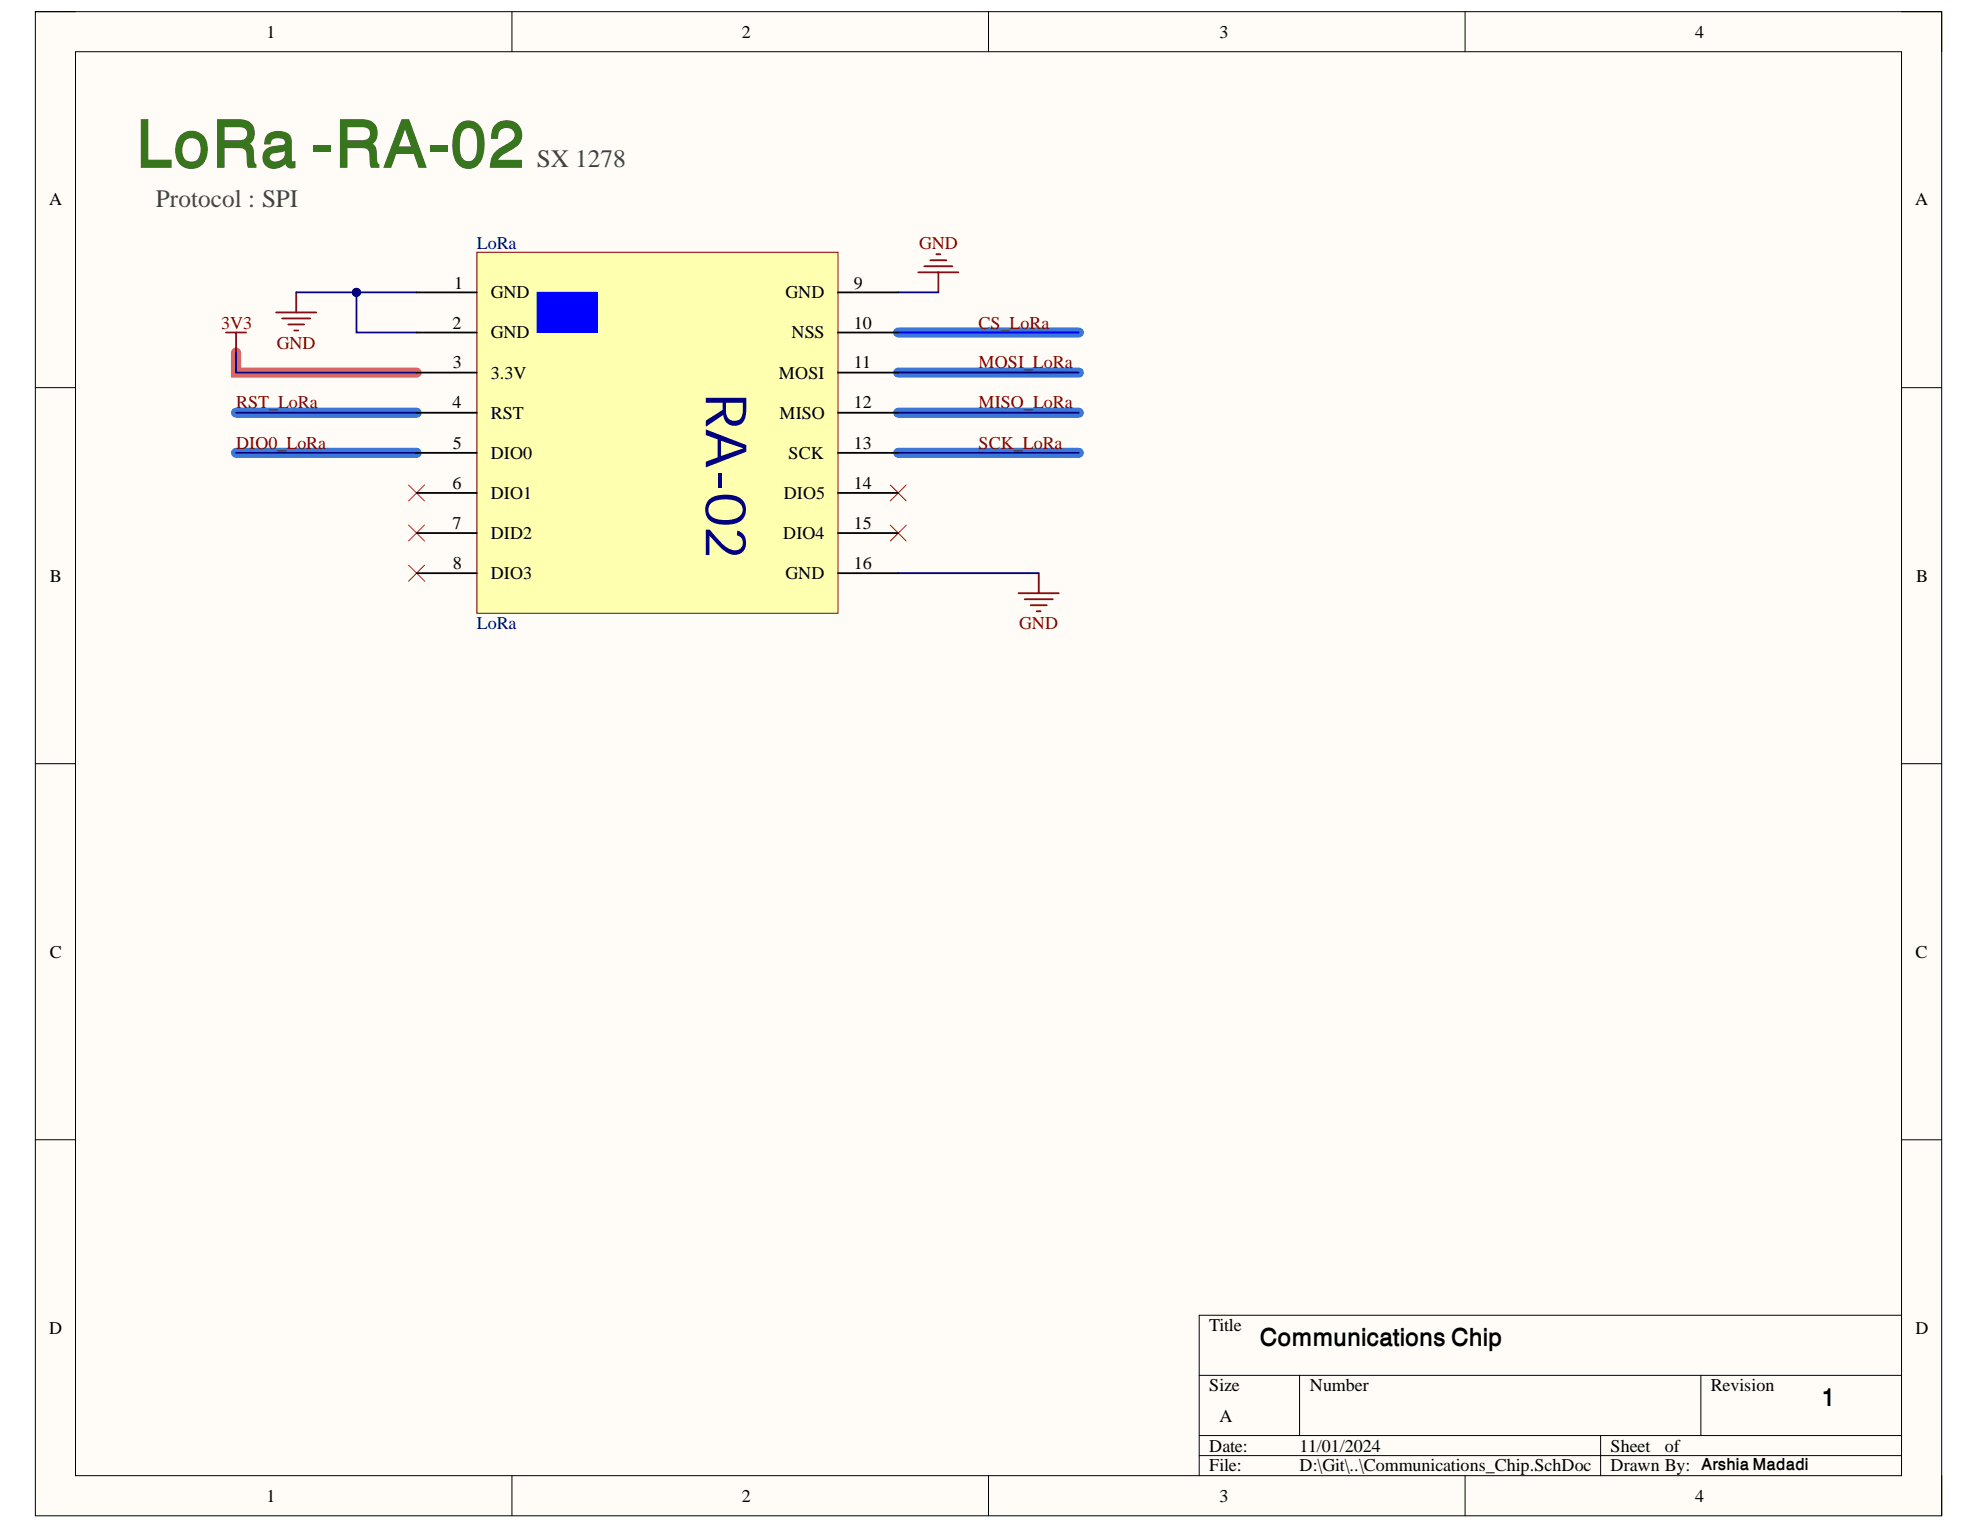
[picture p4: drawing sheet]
<svg xmlns="http://www.w3.org/2000/svg" width="279mm" height="216mm" viewBox="0 0 279 216" stroke-linecap="round" stroke-linejoin="round" font-family="sans-serif">
<path d="M5 1.6h269v212.3h-269z" fill-rule="evenodd" fill="#fffcf8"/>
<path d="M5 1.6h269v212.3h-269z" fill="none" stroke="#000" stroke-width=".14"/>
<path d="M10.7 7.3h257.6v200.9h-257.6z" fill-rule="evenodd" fill="#fffcf8"/>
<g fill="none" stroke="#000" stroke-width=".14">
<path d="M5 1.6h5.7M10.7 7.3h257.6v200.9h-257.6zM72.2 1.6v5.7M139.5 1.6v5.7M206.7 1.6v5.7M268.3 1.6h5.7v5.7M5 54.7h5.7M268.3 54.7h5.7M5 107.8h5.7M268.3 107.8h5.7M5 160.8h5.7M268.3 160.8h5.7"/>
<path d="M169.2 194.1h99.1M183.4 194.1v8.5M240 194.1v8.5M268.3 185.6h-99.1v22.6M72.2 208.2v5.7M139.5 208.2v5.7M169.2 202.6h99.1M169.2 205.4h99.1M206.7 208.2v5.7M225.9 202.6v5.6M274 208.2v5.7"/>
</g>
<path d="M33.3 49.8v2.8h25.5" fill="none" stroke="#e06666" stroke-width="1.4"/>
<path d="M33.3 58.2h25.5M126.7 46.9h25.5M126.7 52.6h25.5M126.7 58.2h25.5M33.3 63.9h25.5M126.7 63.9h25.5" fill="none" stroke="#3c78d8" stroke-width="1.4"/>
<g fill="none" stroke="#800000" stroke-width=".25">
<path d="M129.6 38.4h5.6M130.4 37.6h4M131.3 36.7h2.2M132.1 35.9h.6M132.4 38.4v2.9M31.9 46.9h2.8M33.3 46.9v2.9M39 44.1h5.6M39.8 44.9h4M40.7 45.8h2.2M41.5 46.6h.6M41.8 41.3v2.8"/>
<path d="M143.7 83.7h5.7M144.6 84.6h4M145.4 85.4h2.3M146.3 86.3h.6M146.6 80.9v2.8"/>
</g>
<path d="M57.7 68.4l2.2 2.3M57.7 74.1l2.2 2.3M57.7 79.7l2.2 2.3M59.9 68.4l-2.2 2.3M59.9 74.1l-2.2 2.3M59.9 79.7l-2.2 2.3M125.6 68.4l2.3 2.3M125.6 74.1l2.3 2.3M127.9 68.4l-2.3 2.3M127.9 74.1l-2.3 2.3" fill="none" stroke="#f00" stroke-width=".14"/>
<path d="M41.8 41.3h17" fill="none" stroke="#000080" stroke-width=".25"/>
<circle cx="50.3" cy="41.3" r=".57" fill="#000080"/>
<circle cx="50.3" cy="41.3" r=".57" fill="none" stroke="#000080" stroke-width=".14"/>
<path d="M50.3 41.3v5.6h8.5" fill="none" stroke="#000080" stroke-width=".25"/>
<circle cx="50.3" cy="41.3" r=".57" fill="#000080"/>
<circle cx="50.3" cy="41.3" r=".57" fill="none" stroke="#000080" stroke-width=".14"/>
<path d="M33.3 49.8v2.8h25.5M33.3 58.2h25.5M126.7 52.6h25.5M126.7 58.2h25.5M126.7 41.3h5.7M33.3 63.9h25.5M126.7 63.9h25.5M126.7 80.9h19.9" fill="none" stroke="#000080" stroke-width=".25"/>
<path d="M126.7 46.9h25.5" fill="none" stroke="#00f" stroke-width=".25"/>
<path d="M67.3 35.6h51v50.9h-51z" fill-rule="evenodd" fill="#ffffb0"/>
<path d="M67.3 35.6h51v50.9h-51z" fill="none" stroke="#800000" stroke-width=".14"/>
<g fill="none" stroke="#000" stroke-width=".25">
<path d="M58.8 41.3h8.5M58.8 46.9h8.5M58.8 52.6h8.5M58.8 58.2h8.5M118.3 46.9h8.4M118.3 52.6h8.4M118.3 58.2h8.4M58.8 63.9h8.5M58.8 69.6h8.5M58.8 75.2h8.5M118.3 63.9h8.4M118.3 69.6h8.4"/>
<path d="M118.3 75.2h8.4M58.8 80.9h8.5M118.3 80.9h8.4"/>
</g>
<path d="M75.8 41.3h8.5v5.6h-8.5z" fill-rule="evenodd" fill="#00f"/>
<path d="M75.8 41.3h8.5v5.6h-8.5z" fill="none" stroke="#00f" stroke-width=".14"/>
<path d="M118.3 41.3h8.4" fill="none" stroke="#000" stroke-width=".25"/>
<text font-size="9.5" fill="#38761d" x="19.1" y="23.7">LoRa -RA-02</text>
<text font-size="8.1" fill="#000080" x="99.6" y="55.4" transform="rotate(90 99.6 55.4)">RA-02</text>
<g font-size="3.5" fill="#434343">
<text x="75.8" y="23.5">SX 1278</text>
<text x="22" y="29.2">Protocol : SPI</text>
</g>
<g font-size="3.5">
<text x="177.7" y="190">Communications Chip</text>
<text x="257" y="198.4">1</text>
</g>
<g font-size="2.5">
<text x="37.6" y="5.3">1</text>
<text x="104.7" y="5.3">2</text>
<text x="172.1" y="5.3">3</text>
<text x="239.2" y="5.3">4</text>
<text x="6.9" y="29">A</text>
<text x="270.2" y="29">A</text>
<text x="64.1" y="40.7">1</text>
<text x="120.5" y="40.7">9</text>
<text x="63.8" y="46.4">2</text>
<text x="69.2" y="42.1">GND</text>
<text x="69.2" y="47.8">GND</text>
<text x="110.8" y="42.1">GND</text>
<text x="111.7" y="47.8">NSS</text>
<text x="120.5" y="46.4">10</text>
<text x="63.9" y="52">3</text>
<text x="69.2" y="53.4">3.3V</text>
<text x="109.9" y="53.4">MOSI</text>
<text x="120.5" y="52">11</text>
<text x="63.8" y="57.6">4</text>
<text x="69.2" y="59.1">RST</text>
<text x="110" y="59.1">MISO</text>
<text x="120.5" y="57.6">12</text>
<text x="63.9" y="63.3">5</text>
<text x="69.2" y="64.7">DIO0</text>
<text x="111.3" y="64.7">SCK</text>
<text x="120.5" y="63.3">13</text>
<text x="63.8" y="69">6</text>
<text x="69.2" y="70.4">DIO1</text>
<text x="110.6" y="70.4">DIO5</text>
<text x="120.5" y="69">14</text>
<text x="63.8" y="74.6">7</text>
<text x="69.2" y="76.1">DID2</text>
<text x="110.5" y="76.1">DIO4</text>
<text x="120.5" y="74.6">15</text>
<text x="7" y="82.1">B</text>
<text x="63.9" y="80.3">8</text>
<text x="69.2" y="81.7">DIO3</text>
<text x="110.8" y="81.7">GND</text>
<text x="120.5" y="80.3">16</text>
<text x="270.4" y="82.1">B</text>
<text x="7" y="135.1">C</text>
<text x="270.3" y="135.1">C</text>
<text x="6.9" y="188.2">D</text>
<text x="170.6" y="187.9">Title</text>
<text x="270.3" y="188.2">D</text>
<text x="170.6" y="196.3">Size</text>
<text x="184.8" y="196.3">Number</text>
<text x="241.4" y="196.3">Revision</text>
<text x="172.1" y="200.6">A</text>
<text x="170.6" y="204.9">Date:</text>
<text x="170.6" y="207.6">File:</text>
<text x="183.4" y="204.9">11/01/2024</text>
<text x="183.4" y="207.6">D:\Git\..\Communications_Chip.SchDoc</text>
<text x="227.3" y="204.9">Sheet</text>
<text x="227.3" y="207.6">Drawn By: Arshia Madadi</text>
<text x="234.9" y="204.9">of</text>
<text x="37.6" y="212">1</text>
<text x="104.7" y="212">2</text>
<text x="172.1" y="212">3</text>
<text x="239.2" y="212">4</text>
</g>
<g font-size="2.5" fill="#000080">
<text x="67.3" y="35.1">LoRa</text>
<text x="67.3" y="88.8">LoRa</text>
</g>
<g font-size="2.5" fill="#800000">
<text x="129.7" y="35.1">GND</text>
<text x="31.2" y="46.4">3V3</text>
<text x="138.1" y="46.4">CS_LoRa</text>
<text x="39.1" y="49.2">GND</text>
<text x="138.1" y="52">MOSI_LoRa</text>
<text x="33.3" y="57.6">RST_LoRa</text>
<text x="138.1" y="57.6">MISO_LoRa</text>
<text x="33.3" y="63.3">DIO0_LoRa</text>
<text x="138.1" y="63.3">SCK_LoRa</text>
<text x="143.8" y="88.8">GND</text>
</g>
</svg>
